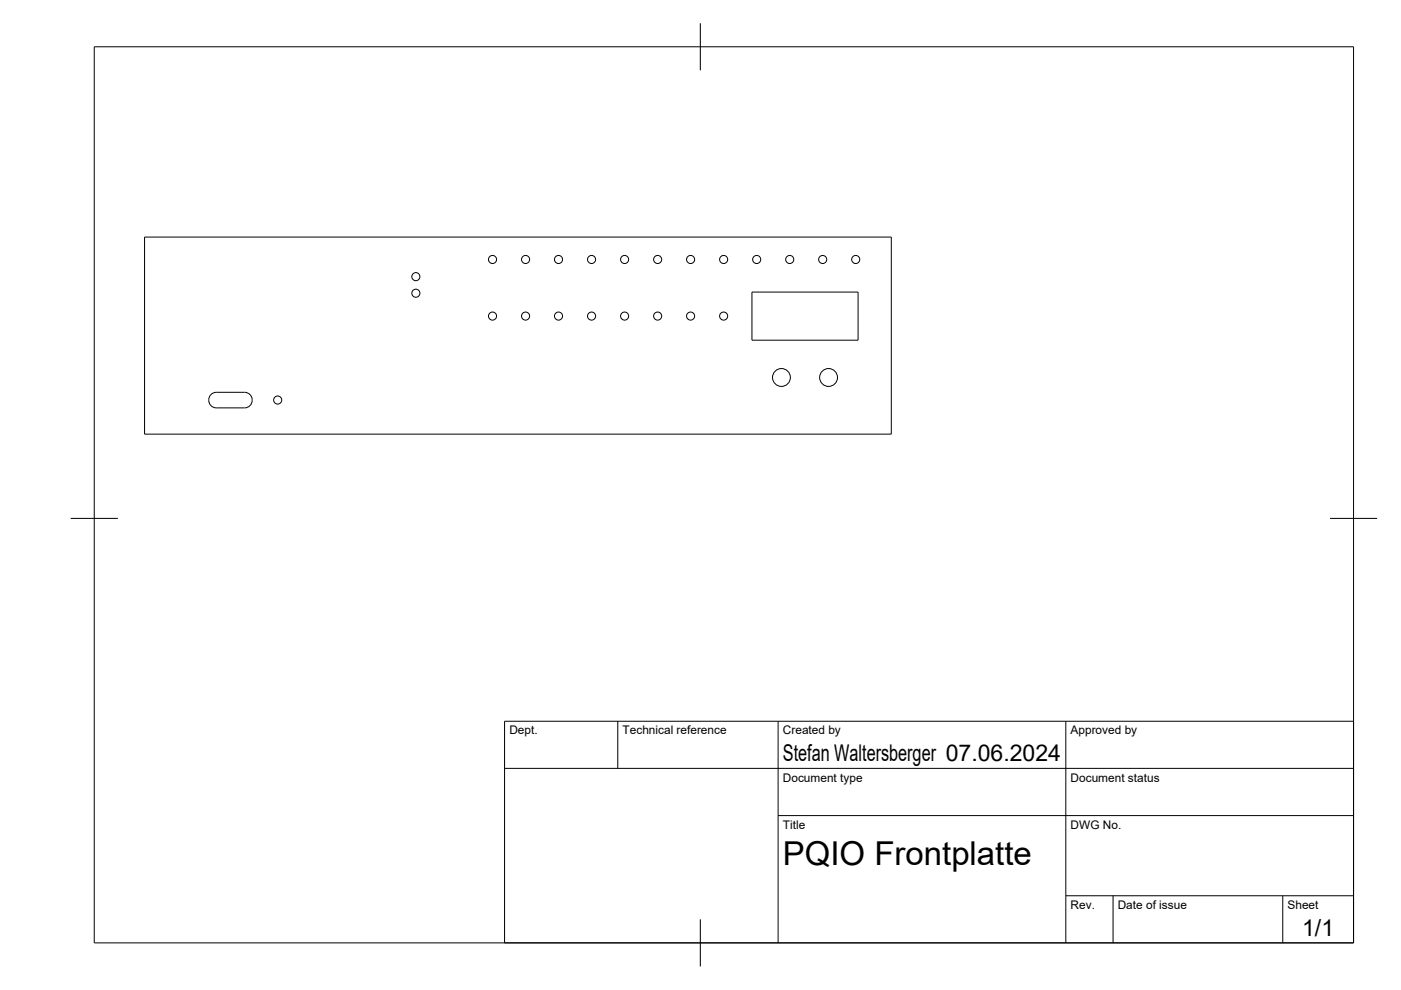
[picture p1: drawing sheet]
<svg xmlns="http://www.w3.org/2000/svg" width="297mm" height="210mm" viewBox="0 0 297 210" stroke-linecap="round" stroke-linejoin="round" font-family="sans-serif">
<!-- layer: Visible -->
<g fill="none" stroke="#000" stroke-width=".21">
<path d="M30.6 50.3h158.4v41.7h-158.4zM159.4 61.9h22.5v10.2h-22.5zM44.3 84.9a1.6 1.6 0 0 0 1.6 1.6h6M44.3 84.8v.1M51.9 83.2h-6a1.6 1.6 0 0 0-1.6 1.6M51.9 83.2a1.6 1.6 0 0 1 1.6 1.6M53.4 84.8v.1M53.5 84.9a1.6 1.6 0 0 1-1.6 1.6"/>
<circle cx="88.2" cy="58.7" r=".86"/>
<circle cx="104.4" cy="55" r=".86"/>
<circle cx="111.4" cy="55" r=".86"/>
<circle cx="118.4" cy="55" r=".86"/>
<circle cx="125.4" cy="55" r=".86"/>
<circle cx="132.4" cy="55" r=".86"/>
<circle cx="139.4" cy="55" r=".86"/>
<circle cx="146.4" cy="55" r=".86"/>
<circle cx="153.4" cy="55" r=".86"/>
<circle cx="160.4" cy="55" r=".86"/>
<circle cx="167.4" cy="55" r=".86"/>
<circle cx="174.4" cy="55" r=".86"/>
<circle cx="181.4" cy="55" r=".86"/>
<circle cx="88.2" cy="62.2" r=".86"/>
<circle cx="104.4" cy="67" r=".86"/>
<circle cx="111.4" cy="67" r=".86"/>
<circle cx="118.4" cy="67" r=".86"/>
<circle cx="125.4" cy="67" r=".86"/>
<circle cx="132.4" cy="67" r=".86"/>
<circle cx="139.4" cy="67" r=".86"/>
<circle cx="146.4" cy="67" r=".86"/>
<circle cx="153.4" cy="67" r=".86"/>
<circle cx="58.9" cy="84.8" r=".86"/>
<circle cx="165.7" cy="80" r="1.89"/>
<circle cx="175.7" cy="80" r="1.89"/>
</g>
<!-- layer: BORDER -->
<path d="M20 9.9h267v190h-267zM148.5 4.9v10M15 109.9h10M282 109.9h10M148.5 194.9v10" fill="none" stroke="#000" stroke-width=".21"/>
<!-- layer: TITLEBLOCK -->
<path d="M107 152.9h180v47h-180zM131 152.9v10M165 152.9v47M226 152.9v47M107 162.9h180M165 172.9h122M226 189.9h61M236 189.9v10M272 189.9v10" fill="none" stroke="#000" stroke-width=".21"/>
<text font-size="7" x="166" y="183.4">PQIO Frontplatte</text>
<g font-size="4.9">
<text x="166" y="161.4">Stefan Waltersberger 07.06.2024</text>
<text x="276.1" y="198.6">1/1</text>
</g>
<g font-size="2.5">
<text x="108" y="155.7">Dept.</text>
<text x="132" y="155.7">Technical reference</text>
<text x="166" y="155.7">Created by</text>
<text x="227" y="155.7">Approved by</text>
<text x="166" y="165.7">Document type</text>
<text x="227" y="165.7">Document status</text>
<text x="166" y="175.7">Title</text>
<text x="227" y="175.7">DWG No.</text>
<text x="227" y="192.7">Rev.</text>
<text x="237" y="192.7">Date of issue</text>
<text x="273" y="192.7">Sheet</text>
</g>
</svg>
